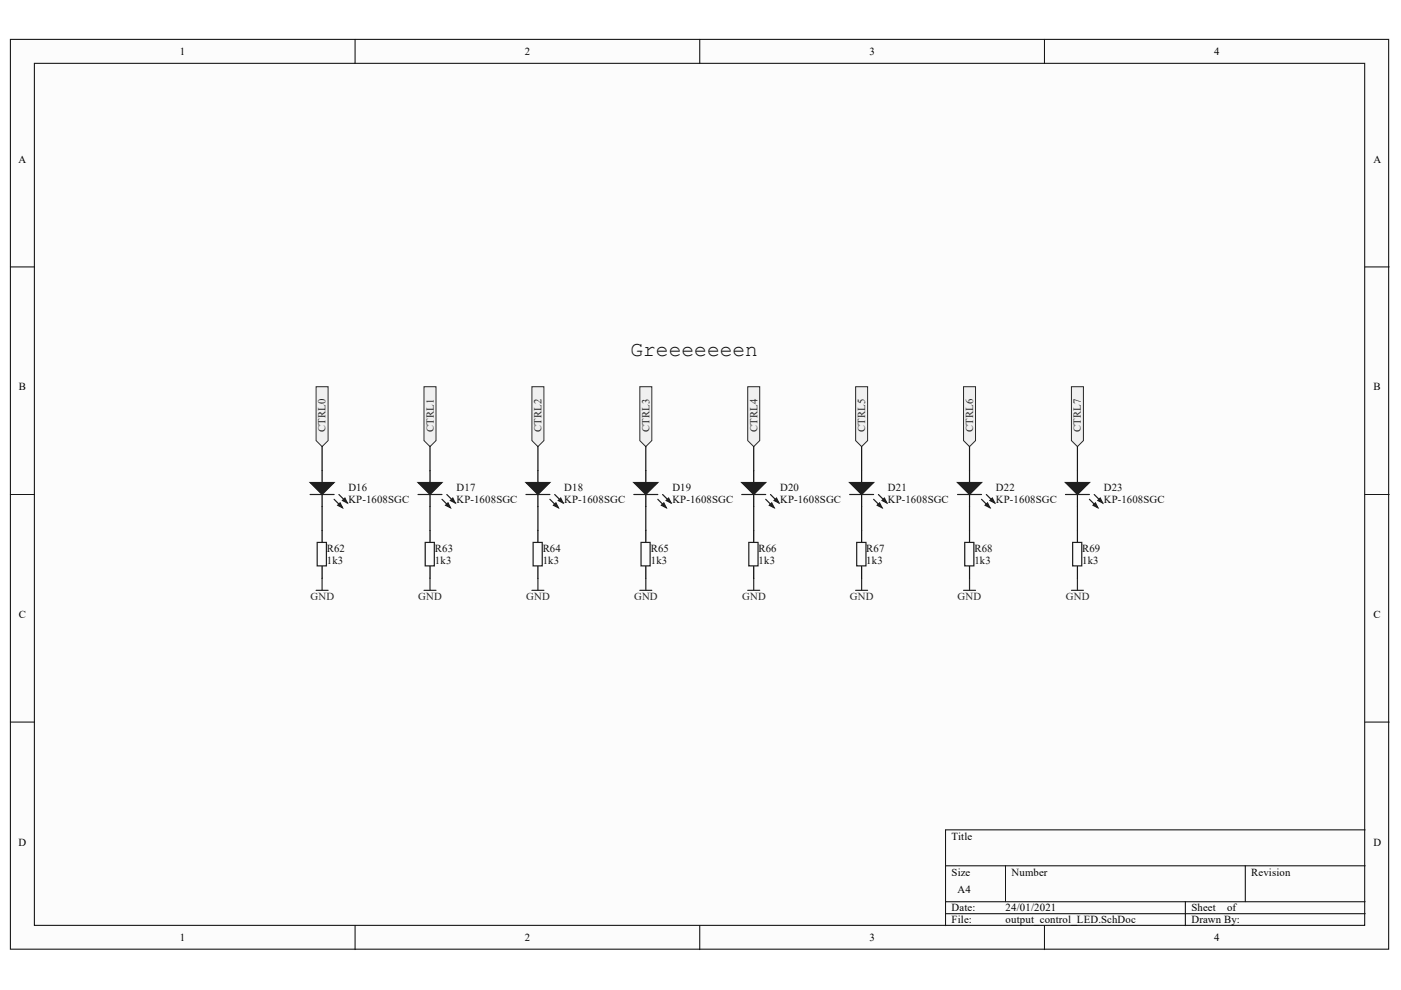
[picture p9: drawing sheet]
<svg xmlns="http://www.w3.org/2000/svg" width="297mm" height="210mm" viewBox="0 0 297 210" stroke-linecap="round" stroke-linejoin="round" font-family="sans-serif">
<g fill="#fcfcfc" stroke="#000" stroke-width=".21">
<path d="M2.2 8.3h292.2v192.9h-292.2z"/>
<path d="M7.3 13.4h282v182.8h-282z"/>
</g>
<g fill="none" stroke="#000" stroke-width=".21">
<path d="M75.3 8.3v5.1M148.4 8.3v5.1M221.4 8.3v5.1M2.2 56.6h5.1M289.4 56.6h5.1M2.2 104.8h5.1M289.4 104.8h5.1M2.2 153.1h5.1M289.4 153.1h5.1M289.4 176h-88.9v20.3M75.3 196.3v5M148.4 196.3v5"/>
<path d="M200.5 183.6h88.9M200.5 191.2h88.9M200.5 193.7h88.9M213.2 183.6v7.6M221.4 196.3v5M251.3 191.2v5.1M264 183.6v7.6"/>
</g>
<g fill="none" stroke="#262626" stroke-width=".25">
<path d="M67 125.2h2.6M68.3 122.6v2.6M89.9 125.2h2.5M91.2 122.6v2.6M112.8 125.2h2.5M114 122.6v2.6M135.7 125.2h2.5M136.9 122.6v2.6M158.5 125.2h2.6M159.8 122.6v2.6M181.4 125.2h2.6M182.7 122.6v2.6"/>
<path d="M204.3 125.2h2.5M205.6 122.6v2.6M227.2 125.2h2.5M228.4 122.6v2.6"/>
</g>
<g fill="#f0f0f0" stroke="#262626" stroke-width=".21">
<path d="M89.9 82h2.5v11.4l-1.2 1.3-1.3-1.3z" fill-rule="evenodd"/>
<path d="M112.8 82h2.5v11.4l-1.3 1.3-1.2-1.3z" fill-rule="evenodd"/>
<path d="M135.7 82h2.5v11.4l-1.3 1.3-1.2-1.3z" fill-rule="evenodd"/>
<path d="M158.5 82h2.6v11.4l-1.3 1.3-1.3-1.3z" fill-rule="evenodd"/>
<path d="M181.4 82h2.6v11.4l-1.3 1.3-1.3-1.3z" fill-rule="evenodd"/>
<path d="M204.3 82h2.5v11.4l-1.2 1.3-1.3-1.3z" fill-rule="evenodd"/>
<path d="M227.2 82h2.5v11.4l-1.3 1.3-1.2-1.3z" fill-rule="evenodd"/>
<path d="M67 82h2.6v11.4l-1.3 1.3-1.3-1.3z" fill-rule="evenodd"/>
</g>
<g fill="none" stroke="#0e0e0e" stroke-width=".25">
<path d="M68.3 94.7v5.1M91.2 94.7v5.1M114 94.7v5.1M136.9 94.7v5.1M159.8 94.7v5.1M182.7 94.7v5.1M205.6 94.7v5.1M228.4 94.7v5.1M68.3 107.4v5.1M91.2 107.4v5.1M114 107.4v5.1M136.9 107.4v5.1"/>
<path d="M159.8 107.4v5.1M182.7 107.4v5.1M205.6 107.4v5.1M228.4 107.4v5.1"/>
</g>
<g fill="none" stroke="#000" stroke-width=".25">
<path d="M68.3 99.8v2.5M91.2 99.8v2.5M114 99.8v2.5M136.9 99.8v2.5M159.8 99.8v2.5M182.7 99.8v2.5M205.6 99.8v2.5M228.4 99.8v2.5M68.3 104.8v2.6M68.3 112.5v2.5M91.2 104.8v2.6M91.2 112.5v2.5"/>
<path d="M114 104.8v2.6M114 112.5v2.5M136.9 104.8v2.6M136.9 112.5v2.5M159.8 104.8v2.6M159.8 112.5v2.5M182.7 104.8v2.6M182.7 112.5v2.5M205.6 104.8v2.6M205.6 112.5v2.5M228.4 104.8v2.6M228.4 112.5v2.5"/>
<path d="M68.3 120.1v2.5M91.2 120.1v2.5M114 120.1v2.5M136.9 120.1v2.5M159.8 120.1v2.5M182.7 120.1v2.5M205.6 120.1v2.5M228.4 120.1v2.5"/>
</g>
<g fill="none" stroke="#1c1c1c" stroke-width=".25">
<path d="M65.7 104.8h5.1M67.2 115h2v5h-2zM70.8 105.9l1.8 1.7M71.9 104.8l1.7 1.8M88.6 104.8h5.1M90.2 115h1.9v5h-1.9zM93.7 105.9l1.8 1.7M94.7 104.8l1.8 1.8M111.5 104.8h5.1M113 115h2v5h-2zM116.6 105.9l1.8 1.7M117.6 104.8l1.8 1.8"/>
<path d="M134.4 104.8h5.1M135.9 115h1.9v5h-1.9zM139.5 105.9l1.7 1.7M140.5 104.8l1.8 1.8M157.3 104.8h5M158.8 115h1.9v5h-1.9zM162.3 105.9l1.8 1.7M163.4 104.8l1.7 1.8M180.1 104.8h5.1M181.6 115h2v5h-2zM185.2 105.9l1.8 1.7M186.2 104.8l1.8 1.8"/>
<path d="M203 104.8h5.1M204.5 115h2v5h-2zM208.1 105.9l1.8 1.7M209.1 104.8l1.8 1.8M225.9 104.8h5.1M227.4 115h2v5h-2zM231 105.9l1.8 1.7M232 104.8l1.8 1.8"/>
</g>
<g fill="#1c1c1c" stroke="#1c1c1c" stroke-width=".25">
<path d="M65.7 102.3h5.1l-2.5 2.5z"/>
<path d="M71.6 107.1l.5-.5 .5 1z"/>
<path d="M72.6 106.1l.5-.5 .5 1z"/>
<path d="M88.6 102.3h5.1l-2.5 2.5z"/>
<path d="M94.5 107.1l.5-.5 .5 1z"/>
<path d="M95.5 106.1l.5-.5 .5 1z"/>
<path d="M111.5 102.3h5.1l-2.6 2.5z"/>
<path d="M117.4 107.1l.5-.5 .5 1z"/>
<path d="M118.4 106.1l.5-.5 .5 1z"/>
<path d="M134.4 102.3h5.1l-2.6 2.5z"/>
<path d="M140.2 107.1l.5-.5 .5 1z"/>
<path d="M141.2 106.1l.6-.5 .5 1z"/>
<path d="M157.3 102.3h5l-2.5 2.5z"/>
<path d="M163.1 107.1l.5-.5 .5 1z"/>
<path d="M164.1 106.1l.5-.5 .5 1z"/>
<path d="M180.1 102.3h5.1l-2.5 2.5z"/>
<path d="M186 107.1l.5-.5 .5 1z"/>
<path d="M187 106.1l.5-.5 .5 1z"/>
<path d="M203 102.3h5.1l-2.5 2.5z"/>
<path d="M208.9 107.1l.5-.5 .5 1z"/>
<path d="M209.9 106.1l.5-.5 .5 1z"/>
<path d="M225.9 102.3h5.1l-2.6 2.5z"/>
<path d="M231.7 107.1l.5-.5 .6 1z"/>
<path d="M232.8 106.1l.5-.5 .5 1z"/>
</g>
<text font-size="4.5" fill="#0e0e0e" x="133.7" y="75.6">Greeeeeeen</text>
<g font-size="2.3">
<text x="38.2" y="11.7">1</text>
<text x="111.2" y="11.7">2</text>
<text x="184.3" y="11.7">3</text>
<text x="257.4" y="11.7">4</text>
<text x="3.9" y="34.5">A</text>
<text x="291.2" y="34.5">A</text>
<text x="4" y="82.8">B</text>
<text x="291.2" y="82.8">B</text>
<text x="4" y="131">C</text>
<text x="291.2" y="131">C</text>
<text x="3.9" y="179.3">D</text>
<text x="201.8" y="178">Title</text>
<text x="291.2" y="179.3">D</text>
<text x="201.8" y="185.6">Size</text>
<text x="214.5" y="185.6">Number</text>
<text x="265.3" y="185.6">Revision</text>
<text x="203" y="189.4">A4</text>
<text x="201.8" y="193.2">Date:</text>
<text x="201.8" y="195.8">File:</text>
<text x="213.2" y="193.2">24/01/2021</text>
<text x="213.2" y="195.8">output_control_LED.SchDoc</text>
<text x="252.6" y="193.2">Sheet</text>
<text x="252.6" y="195.8">Drawn By:</text>
<text x="260.2" y="193.2">of</text>
<text x="38.2" y="199.6">1</text>
<text x="111.2" y="199.6">2</text>
<text x="184.3" y="199.6">3</text>
<text x="257.4" y="199.6">4</text>
</g>
<g font-size="2.3" fill="#262626">
<text x="69" y="91.5" transform="rotate(-90 69 91.5)">CTRL0</text>
<text x="92" y="91.5" transform="rotate(-90 92 91.5)">CTRL1</text>
<text x="114.8" y="91.5" transform="rotate(-90 114.8 91.5)">CTRL2</text>
<text x="137.7" y="91.5" transform="rotate(-90 137.7 91.5)">CTRL3</text>
<text x="160.6" y="91.5" transform="rotate(-90 160.6 91.5)">CTRL4</text>
<text x="183.4" y="91.5" transform="rotate(-90 183.4 91.5)">CTRL5</text>
<text x="206.3" y="91.5" transform="rotate(-90 206.3 91.5)">CTRL6</text>
<text x="229.2" y="91.5" transform="rotate(-90 229.2 91.5)">CTRL7</text>
<text x="65.8" y="127.2">GND</text>
<text x="88.7" y="127.2">GND</text>
<text x="111.6" y="127.2">GND</text>
<text x="134.4" y="127.2">GND</text>
<text x="157.4" y="127.2">GND</text>
<text x="180.2" y="127.2">GND</text>
<text x="203" y="127.2">GND</text>
<text x="226" y="127.2">GND</text>
</g>
<g font-size="2.3" fill="#0e0e0e">
<text x="73.9" y="104.1">D16</text>
<text x="73.9" y="106.7">KP-1608SGC</text>
<text x="96.8" y="104.1">D17</text>
<text x="96.8" y="106.7">KP-1608SGC</text>
<text x="119.6" y="104.1">D18</text>
<text x="119.6" y="106.7">KP-1608SGC</text>
<text x="142.6" y="104.1">D19</text>
<text x="142.6" y="106.7">KP-1608SGC</text>
<text x="165.4" y="104.1">D20</text>
<text x="165.4" y="106.7">KP-1608SGC</text>
<text x="188.2" y="104.1">D21</text>
<text x="188.2" y="106.7">KP-1608SGC</text>
<text x="211.2" y="104.1">D22</text>
<text x="211.2" y="106.7">KP-1608SGC</text>
<text x="234" y="104.1">D23</text>
<text x="234" y="106.7">KP-1608SGC</text>
<text x="69.3" y="117.1">R62</text>
<text x="69.3" y="119.6">1k3</text>
<text x="92.2" y="117.1">R63</text>
<text x="92.2" y="119.6">1k3</text>
<text x="115.1" y="117.1">R64</text>
<text x="115.1" y="119.6">1k3</text>
<text x="138" y="117.1">R65</text>
<text x="138" y="119.6">1k3</text>
<text x="160.8" y="117.1">R66</text>
<text x="160.8" y="119.6">1k3</text>
<text x="183.7" y="117.1">R67</text>
<text x="183.7" y="119.6">1k3</text>
<text x="206.6" y="117.1">R68</text>
<text x="206.6" y="119.6">1k3</text>
<text x="229.4" y="117.1">R69</text>
<text x="229.4" y="119.6">1k3</text>
</g>
</svg>
